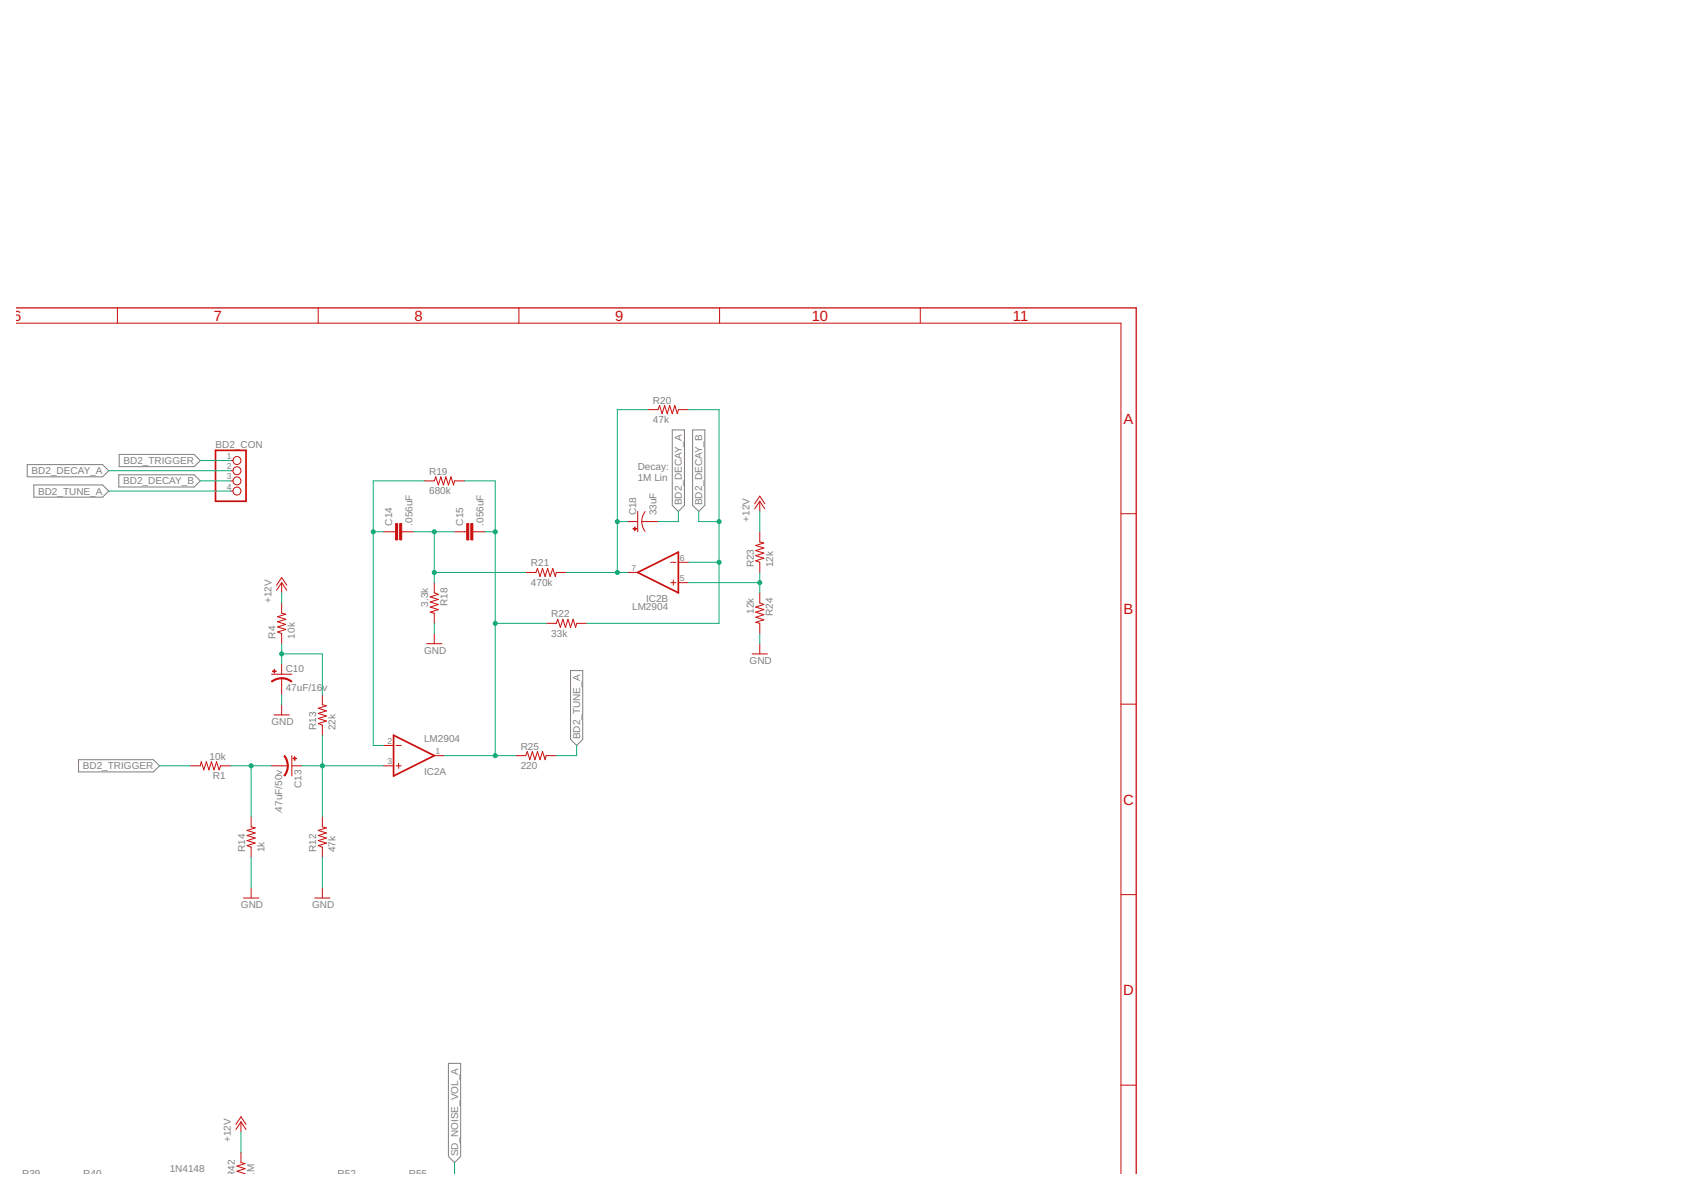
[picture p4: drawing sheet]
<svg xmlns="http://www.w3.org/2000/svg" width="420mm" height="297mm" viewBox="0 0 420 297" stroke-linecap="round" stroke-linejoin="round" font-family="sans-serif">
<path d="M6.8 116h18.8l1.5 1.5-1.5 1.5h-18.8zM29.7 118.5h18.8l1.5 1.5-1.5 1.6h-18.8zM29.8 113.4h18.7l1.5 1.6-1.5 1.5h-18.7zM167.8 107.3h3.1v18.8l-1.5 1.6-1.6-1.6zM172.9 107.3h3.1v18.8l-1.6 1.6-1.5-1.6zM8.4 121.1h17.2l1.5 1.5-1.5 1.5h-17.2zM142.4 167.4h3.1v17.2l-1.5 1.5-1.6-1.5zM19.6 189.6h18.7l1.5 1.6-1.5 1.5h-18.7zM112 265.4h3v23.3l-1.5 1.5-1.5-1.5z" fill="none" stroke="#808080" stroke-width=".25"/>
<path d="M53.8 112.4h7.6v12.7h-7.6zM159.2 142.9l10.2-5.1v10.2zM98.3 183.5l10.1 5.1-10.1 5.1z" fill="none" stroke="#c90d0c" stroke-width=".42"/>
<g fill="none" stroke="#c90d0c" stroke-width=".25">
<path d="M29.3 76.9v3.8M79.4 76.9v3.8M129.5 76.9v3.8M179.6 76.9v3.8M229.7 76.9v3.8M4.1 80.7h275.7v212.2M57.6 115h.6M57.6 117.5h.6M161.7 102.3h2.6l.4-1.1 .6 2.1 .6-2.1 .7 2.1 .6-2.1 .6 2.1 .7-2.1 .6 2.1 .3-1h2.5M57.6 120h.6M57.6 122.6h.6M95.7 132.7h3.1"/>
<path d="M100.3 132.7h3M105.9 120h2.5l.4-1 .6 2.1 .7-2.1 .6 2.1 .6-2.1 .7 2.1 .6-2.1 .6 2.1 .3-1.1h2.5M113.5 132.7h3M118 132.7h3.1M156.7 130.2h2.5M159.2 127.7v5M160.2 130.2l.3 1.5 .6 1M160.2 130.2h4.1M161.1 127.7l-.6 .9-.3 1.6M188.4 125.8l1.3-2 1.2 2M189.7 132.7v2.6l1 .2-2 .7 2 .6-2 .6 2 .7-2 .6 2 .6-2 .7 1 .4v2.5M189.7 125.1v2.6"/>
<path d="M189.7 125.1l1.2 1.9M189.7 125.1l-1.3 1.9M279.8 128.2h3.9M69 146.1l1.3-1.9 1.3 1.9M70.3 150.5v2.6l1 .2-2 .6 2 .7-2 .6 2 .7-2 .6 2 .6-2 .7 1 .3v2.6M70.3 145.4v2.6M70.3 145.4l1.3 1.9M70.3 145.4l-1.3 1.9M108.4 145.4v2.6l1 .4-2 .6 2 .6-2 .7 2 .6-2 .6 2 .7-2 .6 1 .3v2.5M108.4 158.1v2.6M131.3 142.9h2.5l.4-1 .6 2 .6-2 .7 2 .6-2 .7 2 .6-2 .6 2 .3-1h2.5M136.3 155.6h2.6l.4-1 .6 2 .6-2 .7 2 .6-2 .6 2 .7-2 .6 2 .3-1h2.5"/>
<path d="M156.7 142.9h2.5M167.4 145.4h1.3M167.4 140.4h1.3M168.1 144.8v1.3M169.4 145.4h2.5M169.4 140.4h2.5M189.7 148v2.5l1 .4-2 .6 2 .7-2 .6 2 .6-2 .7 2 .6-2 .6 1 .3v2.5M67.8 168.3h5.1M68.4 178.5h3.8M70.3 165.8v2.5M70.3 169.3v4.1M70.3 175.9v2.6"/>
<path d="M80.5 173.4v2.5l1 .3-2 .6 2 .6-2 .7 2 .6-2 .6 2 .7-2 .6 1 .4v2.5M106.5 160.7h3.8M187.8 163.2h3.8M189.7 160.7v2.5M279.8 175.8h3.9M47.5 191.2h2.5l.2-1.1 .7 2.1 .6-2.1 .7 2.1 .6-2.1 .6 2.1 .7-2.1 .6 2.1 .4-1h2.5M67.8 191.2h4M72.9 191.2h2.5M72.9 188.6v5.1M95.7 191.2h2.6M95.7 186.1h2.6M98.9 191.2h1.3"/>
<path d="M98.9 186.1h1.3M99.5 190.5v1.3M108.4 188.6h2.6M128.7 188.6h2.6l.3-1 .7 2 .6-2 .6 2 .7-2 .6 2 .6-2 .7 2 .2-1h2.6M62.7 203.9v2.5l1 .3-2 .6 2 .6-2 .7 2 .6-2 .6 2 .6-2 .7 1 .4v2.5M80.5 203.9v2.5l1 .3-2 .6 2 .6-2 .7 2 .6-2 .6 2 .6-2 .7 1 .4v2.5M60.8 224.2h3.8M62.7 221.6v2.6M78.6 224.2h3.8M80.5 221.6v2.6M279.8 223.3h3.9M279.8 270.9h3.9"/>
<path d="M58.9 280.7l1.3-1.9 1.2 1.9M60.2 287.7v2.5l1 .2-2.1 .7 2.1 .6-2.1 .7 1.8 .5M60.2 280v2.6M60.2 280l1.2 1.9M60.2 280l-1.3 1.9"/>
<circle cx="59.2" cy="117.5" r=".99"/>
<circle cx="59.2" cy="115" r=".99"/>
<circle cx="59.2" cy="120" r=".99"/>
<circle cx="59.2" cy="122.6" r=".99"/>
</g>
<g fill="#c90d0c" stroke="#c90d0c" stroke-width=".25">
<path d="M70.3 169.2l1.4 .2 1.2 .7-.2 .1-1.4-.7-1-.1z" fill-rule="evenodd"/>
<path d="M67.8 170l1.2-.6 1.3-.2v.2l-1 .2-1.4 .6z" fill-rule="evenodd"/>
<path d="M71.7 191.2h.3l-.1 .8-.8 1.7-.2-.2 .7-1.3z" fill-rule="evenodd"/>
<path d="M70.9 188.8l.2-.2 .4 .7 .5 1.9h-.3l-.3-1.5z" fill-rule="evenodd"/>
</g>
<g fill="#c90d0c" stroke="#c90d0c" stroke-width=".25">
<path d="M68.1 167.5h.8v.1h-.8z"/>
<path d="M68.4 167.1h.2v.9h-.2z"/>
<path d="M73.5 188.9h.1v.9h-.1z"/>
<path d="M73.1 189.3h.9v.1h-.9z"/>
<path d="M99.8 130.7h.5v4.1h-.5z"/>
<path d="M98.8 130.7h.5v4.1h-.5z"/>
<path d="M117.5 130.7h.5v4.1h-.5z"/>
<path d="M116.5 130.7h.5v4.1h-.5z"/>
<path d="M158.4 131.6h.1v.8h-.1z"/>
<path d="M158 131.9h.9v.2h-.9z"/>
</g>
<path d="M4.1 76.9h279.6v216" fill="none" stroke="#c90d0c" stroke-width=".32"/>
<g fill="none" stroke="#0dab76" stroke-width=".25">
<path d="M27.1 117.5h30.5M50 115h7.6M161.7 102.3h-7.6v40.6M171.9 102.3h7.6v53.3h-33M27.1 122.6h30.5M50 120h7.6M93.2 132.7h2.5M103.3 132.7h10.2M105.9 120h-12.7v66.1h2.5M108.4 132.7v12.7M116 120h7.6v68.6M121.1 132.7h2.5"/>
<path d="M154.1 130.2h2.6M169.4 127.7v2.5h-5.1M174.4 127.7v2.5h5.1M189.7 127.7v5M70.3 148v2.5M108.4 155.6v2.5M108.4 142.9h22.9M123.6 155.6h12.7M141.4 142.9h15.3M171.9 145.4h17.8M171.9 140.4h7.6M189.7 142.9v5.1"/>
<path d="M189.7 158.1v2.6M70.3 163.2h10.2v10.2M70.3 160.7v5.1M70.3 173.4v2.5M39.8 191.2h7.7M57.6 191.2h10.2M62.7 191.2v12.7M75.4 191.2h20.3M80.5 183.5v20.4M111 188.6h17.7M144 186.1v2.5h-5.1M62.7 214v7.6"/>
<path d="M80.5 214v7.6M60.2 282.6v5.1M113.5 290.2v2.7"/>
</g>
<g fill="#0dab76" stroke="#0dab76" stroke-width=".25">
<circle cx="62.7" cy="191.2" r=".51"/>
<circle cx="80.5" cy="191.2" r=".51"/>
<circle cx="70.3" cy="163.2" r=".51"/>
<circle cx="93.2" cy="132.7" r=".51"/>
<circle cx="108.4" cy="132.7" r=".51"/>
<circle cx="108.4" cy="142.9" r=".51"/>
<circle cx="123.6" cy="132.7" r=".51"/>
<circle cx="123.6" cy="155.6" r=".51"/>
<circle cx="123.6" cy="188.6" r=".51"/>
<circle cx="154.1" cy="142.9" r=".51"/>
<circle cx="154.1" cy="130.2" r=".51"/>
<circle cx="189.7" cy="145.4" r=".51"/>
<circle cx="179.5" cy="140.4" r=".51"/>
<circle cx="179.5" cy="130.2" r=".51"/>
</g>
<g font-size="3.7" fill="#c90d0c">
<text x="3.3" y="80.1">6</text>
<text x="53.4" y="80.1">7</text>
<text x="103.5" y="80.1">8</text>
<text x="153.6" y="80.1">9</text>
<text x="202.6" y="80.1">10</text>
<text x="252.9" y="80.1">11</text>
<text x="280.5" y="105.7">A</text>
<text x="280.5" y="153.3">B</text>
<text x="280.4" y="200.8">C</text>
<text x="280.4" y="248.4">D</text>
</g>
<g font-size="2.5" fill="#808080">
<text x="163" y="100.8">R20</text>
<text x="163" y="105.6">47k</text>
<text x="53.8" y="111.8">BD2_CON</text>
<text x="7.9" y="118.4">BD2_DECAY_A</text>
<text x="30.8" y="115.8">BD2_TRIGGER</text>
<text x="107.1" y="118.5">R19</text>
<text x="159.2" y="117.4">Decay:</text>
<text x="9.5" y="123.5">BD2_TUNE_A</text>
<text x="30.7" y="120.9">BD2_DECAY_B</text>
<text x="107.1" y="123.3">680k</text>
<text x="159.2" y="120">1M Lin</text>
<text x="97.9" y="131.2" transform="rotate(-90 97.9 131.2)">C14</text>
<text x="102.9" y="131.2" transform="rotate(-90 102.9 131.2)">.056uF</text>
<text x="115.6" y="131.2" transform="rotate(-90 115.6 131.2)">C15</text>
<text x="120.7" y="131.2" transform="rotate(-90 120.7 131.2)">.056uF</text>
<text x="158.8" y="128.7" transform="rotate(-90 158.8 128.7)">C18</text>
<text x="163.9" y="128.7" transform="rotate(-90 163.9 128.7)">33uF</text>
<text x="170.2" y="126.1" transform="rotate(-90 170.2 126.1)">BD2_DECAY_A</text>
<text x="175.3" y="126.1" transform="rotate(-90 175.3 126.1)">BD2_DECAY_B</text>
<text x="187.1" y="130.2" transform="rotate(-90 187.1 130.2)">+12V</text>
<text x="132.5" y="141.4">R21</text>
<text x="188.2" y="141.6" transform="rotate(-90 188.2 141.6)">R23</text>
<text x="193" y="141.6" transform="rotate(-90 193 141.6)">12k</text>
<text x="132.5" y="146.2">470k</text>
<text x="67.8" y="150.5" transform="rotate(-90 67.8 150.5)">+12V</text>
<text x="106.9" y="151.4" transform="rotate(-90 106.9 151.4)">3.3k</text>
<text x="111.7" y="151.3" transform="rotate(-90 111.7 151.3)">R18</text>
<text x="137.6" y="154.1">R22</text>
<text x="157.8" y="152.3">LM2904</text>
<text x="161.3" y="150.4">IC2B</text>
<text x="188.2" y="153.3" transform="rotate(-90 188.2 153.3)">12k</text>
<text x="193" y="153.8" transform="rotate(-90 193 153.8)">R24</text>
<text x="68.8" y="159.4" transform="rotate(-90 68.8 159.4)">R4</text>
<text x="73.6" y="159.4" transform="rotate(-90 73.6 159.4)">10k</text>
<text x="137.6" y="158.9">33k</text>
<text x="71.3" y="167.7">C10</text>
<text x="105.9" y="163.2">GND</text>
<text x="187.1" y="165.8">GND</text>
<text x="71.3" y="172.5">47uF/16</text>
<text x="80.5" y="172.5">v</text>
<text x="67.8" y="181">GND</text>
<text x="79" y="182.3" transform="rotate(-90 79 182.3)">R13</text>
<text x="83.8" y="182.3" transform="rotate(-90 83.8 182.3)">22k</text>
<text x="105.9" y="185.3">LM2904</text>
<text x="144.9" y="184.5" transform="rotate(-90 144.9 184.5)">BD2_TUNE_A</text>
<text x="52.3" y="189.6">10k</text>
<text x="130" y="191.9">220</text>
<text x="130" y="187.1">R25</text>
<text x="20.7" y="192">BD2_TRIGGER</text>
<text x="53.1" y="194.4">R1</text>
<text x="75.3" y="196.7" transform="rotate(-90 75.3 196.7)">C13</text>
<text x="105.9" y="193.6">IC2A</text>
<text x="70.4" y="203.3" transform="rotate(-90 70.4 203.3)">.47uF/50v</text>
<text x="61.2" y="212.7" transform="rotate(-90 61.2 212.7)">R14</text>
<text x="66" y="212.7" transform="rotate(-90 66 212.7)">1k</text>
<text x="79" y="212.7" transform="rotate(-90 79 212.7)">R12</text>
<text x="83.8" y="212.7" transform="rotate(-90 83.8 212.7)">47k</text>
<text x="60.1" y="226.7">GND</text>
<text x="77.9" y="226.7">GND</text>
<text x="57.6" y="285.1" transform="rotate(-90 57.6 285.1)">+12V</text>
<text x="5.5" y="293.8">R39</text>
<text x="20.8" y="293.8">R40</text>
<text x="42.4" y="292.5">1N4148</text>
<text x="84.3" y="293.8">R52</text>
<text x="102.1" y="293.8">R55</text>
<text x="114.4" y="288.7" transform="rotate(-90 114.4 288.7)">SD_NOISE_VOL_A</text>
<text x="58.7" y="294" transform="rotate(-90 58.7 294)">R42</text>
<text x="63.5" y="294" transform="rotate(-90 63.5 294)">1M</text>
</g>
<g font-size="2.1" fill="#808080">
<text x="56.6" y="114.6">1</text>
<text x="56.6" y="117.1">2</text>
<text x="56.6" y="119.7">3</text>
<text x="56.6" y="122.2">4</text>
<text x="157.7" y="142.5">7</text>
<text x="169.7" y="140">6</text>
<text x="169.7" y="145.1">5</text>
<text x="96.7" y="185.7">2</text>
<text x="96.7" y="190.8">3</text>
<text x="108.8" y="188.3">1</text>
</g>
</svg>
